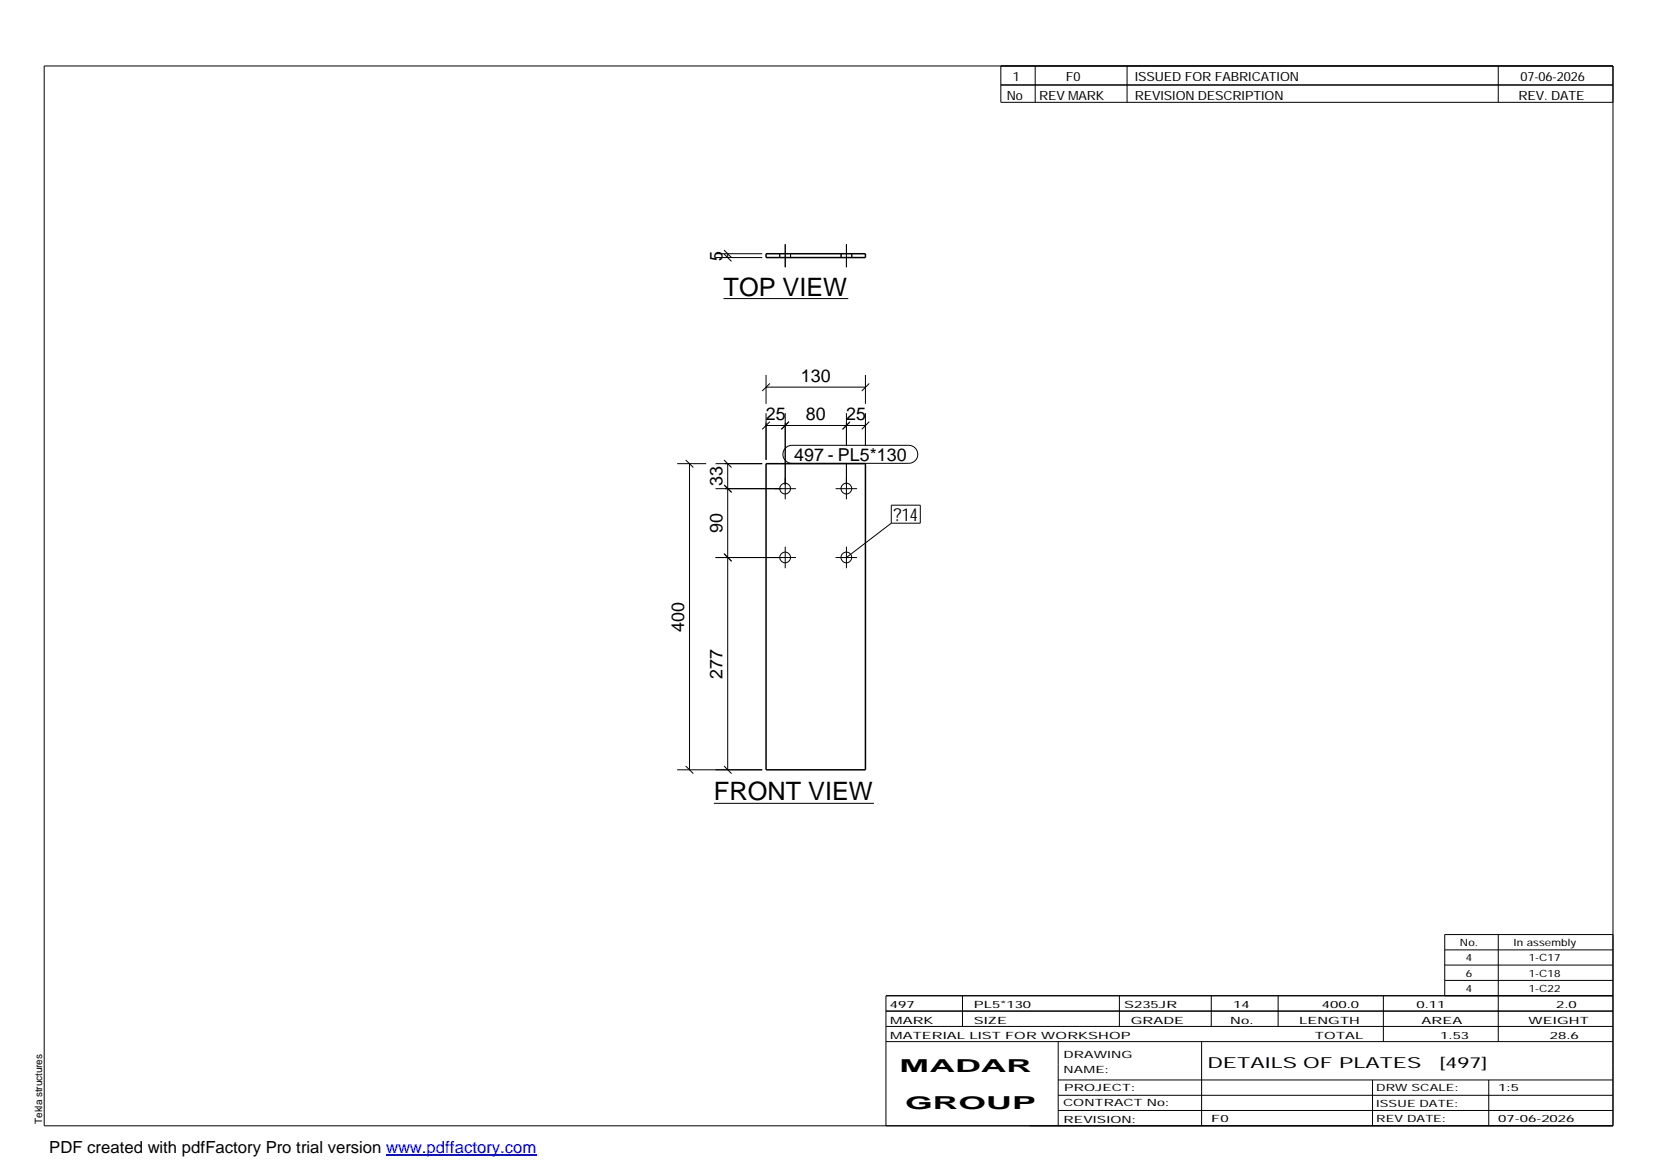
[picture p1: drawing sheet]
<svg xmlns="http://www.w3.org/2000/svg" width="420mm" height="297mm" viewBox="0 0 420 297" stroke-linecap="round" stroke-linejoin="round" font-family="sans-serif">
<g fill="none" stroke="#000" stroke-width=".25">
<path d="M11.2 16.7h398.3v269.1h-398.3zM254.1 16.7v9.3h155.4M262.8 16.7v9.3M286.1 16.7v9.3M380.4 16.7v9.3M254.1 21.6h155.4M181.7 65.4h11.8M181.7 64.4h11.8M183.7 75.8h31.6M183.8 64.5l1.9 1.9M183.8 63.5l1.9 1.9M184.7 64.4v1"/>
<path d="M198 64.4v1M199.3 62v5.8M200.7 64.4v1M213.5 64.4v1M214.9 62v5.8M216.2 64.4v1M194.5 98.3h25.2M194.5 95.2v7.3M195.5 97.4l-2 1.9M219.7 95.2v7.3M220.7 97.4l-1.9 1.9M171.9 117.7h7.4"/>
<path d="M174.1 116.8l1.9 1.9M175 117.7v77.7M181.7 117.7h11.8M183.8 116.8l1.9 1.9M184.7 117.7v77.7M194.5 104.9v11.8M194.5 108h25.2M195.5 107l-2 2M199.3 104.9v21.9M199.4 113.7l.8-.5 .8-.1h29.7a2.29 2.29 0 0 1 2.3 2.2 2.29 2.29 0 0 1-2.3 2.3h-29.7a2.27 2.27 0 0 1-2.1-1.4 2.27 2.27 0 0 1 .5-2.5zM200.1 107.3l.2-.3-1.9 2 1.7-1.7M214.9 104.9v8.2"/>
<path d="M214.9 117.6v9.2M215.8 107l-1.9 2 1.7-1.7M219.7 104.9v8.2M220.7 107l-1.9 2M181.7 124.1h20.4M183.8 123.1l1.9 1.9M199.3 138.8v5.5M212.1 124.1h5.5M214.9 138.8v5.5M226.3 128.3h7.3v4.5h-7.3zM226.3 132.8l-11.4 8.7M181.7 141.5h20.4"/>
<path d="M183.8 140.6l1.9 1.9M212.1 141.5h5.5M171.9 195.4h21.6M174.1 194.5l1.9 1.9M183.8 194.5l1.9 1.9M181.2 203.9h40.7M380.4 237.3v27.1M409.5 237.3h-42.7v15.5M224.9 256.7h184.6M244.3 252.8v7.8M284.2 252.8v7.8M307.5 252.8v7.8"/>
<path d="M324.5 252.8v7.8M351.2 252.8v11.6M366.8 241.2h42.7M366.8 245h42.7M366.8 248.9h42.7M409.5 252.8h-184.6v33M224.9 264.4h184.6M224.9 260.6h184.6M268.6 264.4v21.4M268.6 274.2h140.9M268.6 278.1h140.9M305.1 264.4v21.4"/>
<path d="M348.4 274.2v11.6M378 274.2v11.6M268.6 281.9h140.9"/>
<circle cx="199.3" cy="124" r="1.36"/>
<circle cx="214.9" cy="124" r="1.36"/>
<circle cx="199.3" cy="141.5" r="1.36"/>
<circle cx="214.9" cy="141.5" r="1.36"/>
</g>
<path d="M194.5 64.4h25.2v1h-25.2zM194.5 117.7h25.2v77.7h-25.2z" fill="none" stroke="#000" stroke-width=".38"/>
<path d="M98 293.3h38.2" fill="none" stroke="#00f" stroke-width=".3"/>
<g font-size="6.4">
<text x="183.7" y="75.1">TOP VIEW</text>
<text x="181.2" y="203.2">FRONT VIEW</text>
</g>
<g font-size="4.5">
<text x="183.4" y="66.2" transform="rotate(-90 183.4 66.2)">5</text>
<text x="203.3" y="96.9">130</text>
<text x="194.4" y="106.6">25</text>
<text x="204.6" y="106.6">80</text>
<text x="214.8" y="106.6">25</text>
<text x="201.6" y="117">497 - PL5*130</text>
<text x="183.4" y="123.4" transform="rotate(-90 183.4 123.4)">33</text>
<text x="183.4" y="135.3" transform="rotate(-90 183.4 135.3)">90</text>
<text x="226.9" y="132.2">?14</text>
<text x="173.7" y="160.4" transform="rotate(-90 173.7 160.4)">400</text>
<text x="183.4" y="172.3" transform="rotate(-90 183.4 172.3)">277</text>
<text x="228.4" y="272.3">MADAR</text>
<text x="229.8" y="281.6">GROUP</text>
</g>
<text font-size="4.2" x="12.5" y="292.7">PDF created with pdfFactory Pro trial version www.pdffactory.com</text>
<g font-size="3.9">
<text x="306.5" y="271.3">DETAILS OF PLATES</text>
<text x="365.4" y="271.3">[497]</text>
</g>
<g font-size="3.2">
<text x="257.1" y="20.5">1</text>
<text x="270.6" y="20.5">F0</text>
<text x="288.1" y="20.5">ISSUED FOR FABRICATION</text>
<text x="386" y="20.5">07-06-2026</text>
<text x="255.6" y="25.5">No</text>
<text x="263.8" y="25.5">REV MARK</text>
<text x="288.1" y="25.5">REVISION DESCRIPTION</text>
<text x="385.5" y="25.5">REV. DATE</text>
</g>
<g font-size="2.5">
<text x="370.6" y="240.2">No.</text>
<text x="372.1" y="244.1">4</text>
<text x="384.3" y="240.2">In assembly</text>
<text x="388.1" y="244.1">1-C17</text>
<text x="372.1" y="247.9">6</text>
<text x="372.1" y="251.8">4</text>
<text x="388.1" y="247.9">1-C18</text>
<text x="388.1" y="251.8">1-C22</text>
<text x="225.9" y="255.9">497</text>
<text x="247.3" y="255.9">PL5*130</text>
<text x="285.4" y="255.9">S235JR</text>
<text x="313.1" y="255.9">14</text>
<text x="335.6" y="255.9">400.0</text>
<text x="359.6" y="255.9">0.11</text>
<text x="395.1" y="255.9">2.0</text>
<text x="226" y="263.7">MATERIAL LIST FOR WORKSHOP</text>
<text x="226" y="259.9">MARK</text>
<text x="247.2" y="259.9">SIZE</text>
<text x="287.1" y="259.9">GRADE</text>
<text x="312.3" y="259.9">No.</text>
<text x="329.8" y="259.9">LENGTH</text>
<text x="333.8" y="263.7">TOTAL</text>
<text x="360.9" y="259.9">AREA</text>
<text x="365.6" y="263.7">1.53</text>
<text x="388.1" y="259.9">WEIGHT</text>
<text x="393.4" y="263.7">28.6</text>
<text x="270" y="268.5">DRAWING</text>
<text x="270" y="272.5">NAME:</text>
<text x="269.9" y="280.9">CONTRACT No:</text>
<text x="270.2" y="277">PROJECT:</text>
<text x="349.4" y="277.1">DRW SCALE:</text>
<text x="349.4" y="281">ISSUE DATE:</text>
<text x="380.4" y="277.1">1:5</text>
<text x="10.7" y="285.4" transform="rotate(-90 10.7 285.4)">Tekla structures</text>
<text x="270" y="285">REVISION:</text>
<text x="307.5" y="284.8">F0</text>
<text x="349.4" y="284.8">REV DATE:</text>
<text x="380.4" y="284.8">07-06-2026</text>
</g>
</svg>
